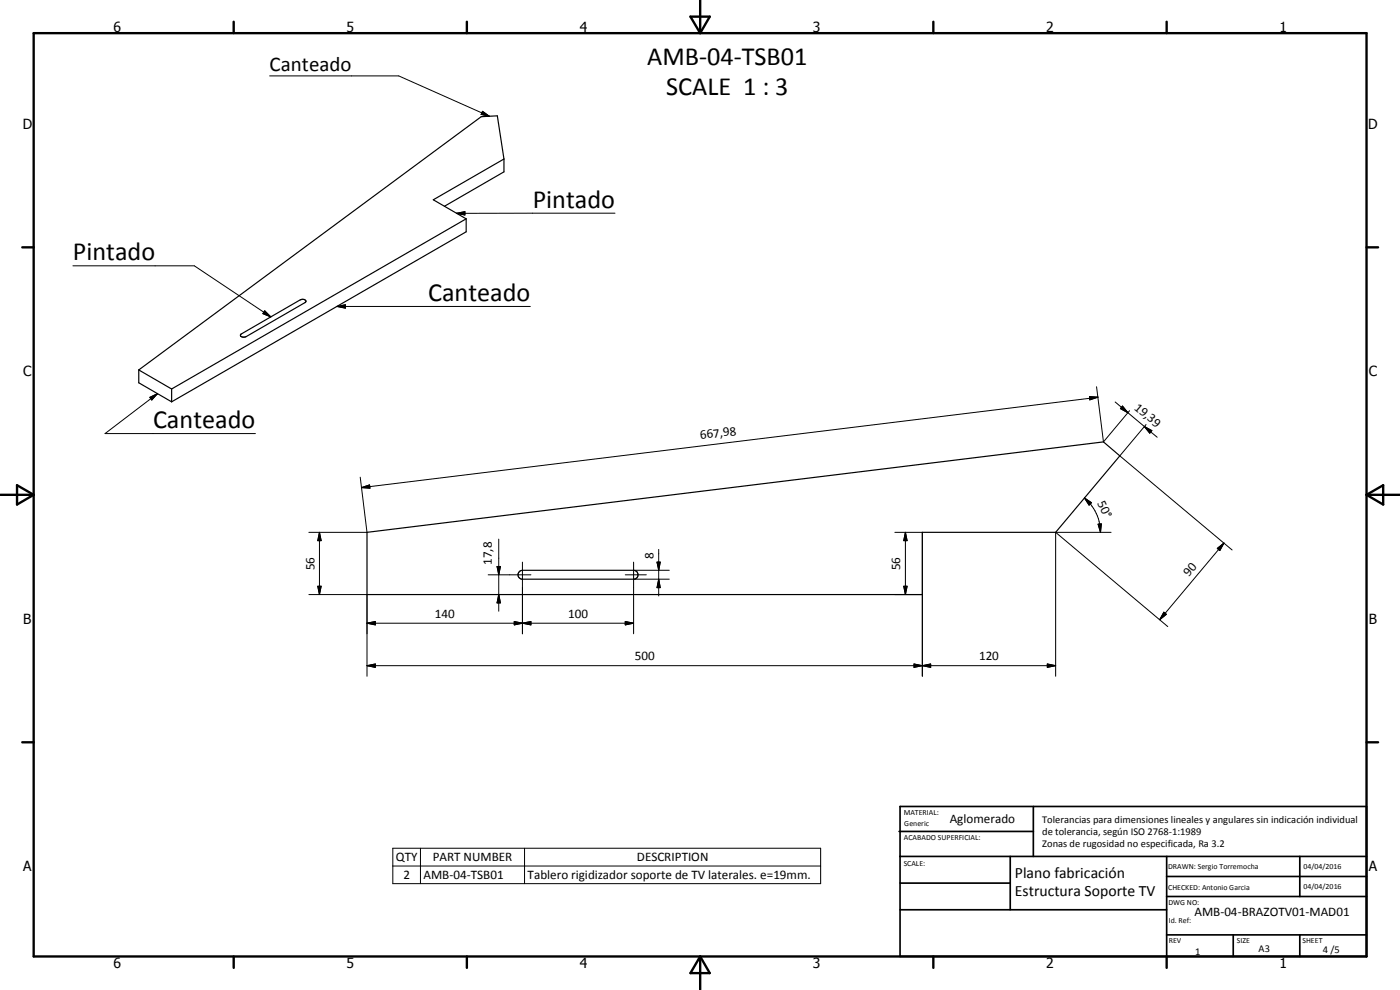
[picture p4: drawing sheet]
<svg xmlns="http://www.w3.org/2000/svg" width="420mm" height="297mm" viewBox="0 0 420 297" stroke-linecap="round" stroke-linejoin="round" font-family="sans-serif">
<path d="M151.2 47.7l-21.2 12.2 9.9 5.8M151.2 47.7v3.9l-17.8 10.3M151.2 47.7l-1.9-12.9-4.9 .2-102.8 76M139.9 65.7v3.9l-88.4 51M139.9 65.7l-88.4 51M41.6 111v3.9l9.9 5.7M41.6 111l9.9 5.7M51.5 116.7v3.9M72.2 100.4l17.9-10.4a.9 .9 0 0 1 1.1-.3 .9 .9 0 0 1 .5 1l-18.1 10.4a.99 .99 0 0 1-1.4-.7zM110.1 159.7l221.1-27.1 4.9 4.2-19.3 22.9h-40v18.7h-166.7zM155.8 171.6l1-.5h33.3a1.35 1.35 0 0 1 1.4 1.2 1.35 1.35 0 0 1-1.1 1.5h-33.9a1.32 1.32 0 0 1-.7-2.2z" fill="none" stroke="#000" stroke-width=".35"/>
<g fill="none" stroke="#000" stroke-width=".71">
<path d="M10.1 9.9h400v277.1h-400zM70.1 6.5v3.4M140.1 6.5v3.4M207.2 5h5.8l-2.9 4.9zM210.1 0v9.9M280.1 6.5v3.4M350.1 6.5v3.4M6.7 74.2h3.4M410.1 74.2h3.5M.1 148.5h10M5.1 145.6l5 2.9-5 2.9zM410.1 148.5h10"/>
<path d="M410.1 148.5l5-2.9v5.8zM6.7 222.7h3.4M410.1 222.7h3.5M70.1 287v3.4M140.1 287v3.4M210.1 287v10M210.1 287l2.9 5h-5.8zM280.1 287v3.4M350.1 287v3.4"/>
</g>
<g fill="none" stroke="#000" stroke-width=".51">
<path d="M269.8 249.5h40.3M270.1 242h140v45h-140zM270.1 257h140M303.2 257v16M310.1 242v15M350.1 257v30M390.1 257v12M270.1 265h33.1M270.1 273h80M350.1 269h60M350.1 263h60M350.1 280.5h60"/>
<path d="M370.1 280.5v6.5M390.1 280.5v6.5"/>
</g>
<g fill="none" stroke="#000" stroke-width=".3">
<path d="M80.9 22.8h38.8l27.1 12.1M144.8 33.4l2 1.5-2.4-.6zM21.9 79.8h36.4l23 15.3M137 64l2.5-.5v1zM184.6 64h-47.6M79.4 93.3l1.9 1.8-2.4-1zM101.1 91.9l2.6-.5v1.1zM101.1 91.9h58.1M45 119.2l2.3-1.1-1.8 1.9zM47.3 118.1l-15.8 12h45.2M327 119l2.5 .2-2.4 .8zM329.1 116l2.1 16.6 7.8-9.4"/>
<path d="M329.5 119.2l-221 27.1M334.7 120.6l3.8 3.2M336.9 121.8l1.6 2-2.3-1.2zM338.5 123.8l4.9 4.2M343.4 128l2.3 1.2-.7 .8zM343.4 128l3.9 3.2M343.9 127.4l-7.8 9.4 33.7 28.2M95.9 159.7l.5 2.5h-1zM95.9 159.7v18.7M108.1 143.2l2 16.5h-17.4M108.5 146.3l2.4-.8 .1 1zM268.6 159.7h8.2v43.2"/>
<path d="M271.7 159.7l.5 2.5h-1zM271.7 159.7v18.7M316.8 159.7h16.6M316.8 159.7l33.7 28.3M316.8 159.7v43.2M325.4 149.4l2.2 1.4-.8 .8zM325.4 149.4a13.6 13.6 0 0 1 4.9 10.3M329.6 157.3l.9-.1-.2 2.5zM92.7 178.4h17.4v24.5M95.4 175.9h1l-.5 2.5zM146.5 172.5h12.8M149.2 170h1l-.5 2.5z"/>
<path d="M149.7 178.4l.5 2.5h-1zM149.7 161.8v21.6M156.8 168.7v21.5M187.7 172.5h6.3M190.1 168.7v21.5M190.2 171.1h10.7M190.2 173.8h10.7M197.2 168.7h1l-.5 2.4zM197.7 173.8l.5 2.5h-1zM197.7 164.8v14M268.6 178.4h8.2M271.2 175.9h1l-.5 2.5z"/>
<path d="M365.3 164.5l2-1.6-1.2 2.3zM367.3 162.9l-19.2 23M110.1 199.7l2.5-.5v1zM110.1 187l2.5-.5v1zM110.1 199.7h206.7M110.1 187h80M154.3 186.5l2.5 .5-2.5 .5zM156.8 187l2.5-.5v1zM187.7 186.5l2.4 .5-2.4 .5zM274.3 199.2l2.5 .5-2.5 .5zM274.3 199.2l5 1v-1l-5 1zM276.8 199.7l2.5-.5v1z"/>
<path d="M314.3 199.2l2.5 .5-2.5 .5zM349.3 183.7l.7 .6-1.9 1.6zM117.9 254.5h128.4v10.6h-128.4zM117.9 259.8h128.4M126.2 254.5v10.6M157.4 254.5v10.6"/>
</g>
<g fill="#000">
<path d="M144.8 33.4l2 1.5-2.4-.6zM137 64l2.5-.5v1zM79.4 93.3l1.9 1.8-2.4-1zM101.1 91.9l2.6-.5v1.1zM327 119l2.5 .2-2.4 .8zM45 119.2l2.3-1.1-1.8 1.9zM336.9 121.8l1.6 2-2.3-1.2zM343.4 128l2.3 1.2-.7 .8zM108.5 146.3l2.4-.8 .1 1zM325.4 149.4l2.2 1.4-.8 .8zM329.6 157.3l.9-.1-.2 2.5zM95.4 175.9h1l-.5 2.5z"/>
<path d="M95.9 159.7l.5 2.5h-1zM149.2 170h1l-.5 2.5zM197.2 168.7h1l-.5 2.4zM197.7 173.8l.5 2.5h-1zM271.2 175.9h1l-.5 2.5zM271.7 159.7l.5 2.5h-1zM365.3 164.5l2-1.6-1.2 2.3zM110.1 199.7l2.5-.5v1zM110.1 187l2.5-.5v1zM149.7 178.4l.5 2.5h-1zM154.3 186.5l2.5 .5-2.5 .5zM156.8 187l2.5-.5v1z"/>
<path d="M187.7 186.5l2.4 .5-2.4 .5zM276.8 199.7l2.5-.5v1zM349.3 183.7l.7 .6-1.9 1.6zM274.3 199.2l2.5 .5-2.5 .5zM314.3 199.2l2.5 .5-2.5 .5z"/>
</g>
<g font-size="7.9">
<text x="194.3" y="19.5">AMB-04-TSB01</text>
<text x="199.9" y="28.5">SCALE 1 : 3</text>
<text x="159.9" y="62.4">Pintado</text>
<text x="21.9" y="78.1">Pintado</text>
<text x="128.5" y="90.3">Canteado</text>
<text x="45.9" y="128.5">Canteado</text>
</g>
<text font-size="6.3" x="80.9" y="21.4">Canteado</text>
<g font-size="4.7">
<text x="304.6" y="263.5">Plano fabricación</text>
<text x="304.6" y="268.9">Estructura Soporte TV</text>
</g>
<g font-size="4.2">
<text x="34" y="9.6">6</text>
<text x="104" y="9.6">5</text>
<text x="174" y="9.6">4</text>
<text x="244" y="9.6">3</text>
<text x="314" y="9.6">2</text>
<text x="384" y="9.6">1</text>
<text x="6.8" y="38.7">D</text>
<text x="410.6" y="38.7">D</text>
<text x="7" y="112.9">C</text>
<text x="410.8" y="112.9">C</text>
<text x="7" y="187.1">B</text>
<text x="410.8" y="187.1">B</text>
<text x="7" y="261.4">A</text>
<text x="410.8" y="261.4">A</text>
<text x="34" y="290.4">6</text>
<text x="104" y="290.4">5</text>
<text x="174" y="290.4">4</text>
<text x="244" y="290.4">3</text>
<text x="314" y="290.4">2</text>
<text x="384" y="290.4">1</text>
</g>
<g font-size="3.9">
<text x="340.2" y="122.6" transform="rotate(40 340.2 122.6)">19,39</text>
<text x="210.2" y="131.7" transform="rotate(-7 210.2 131.7)">667,98</text>
<text x="329.3" y="151" transform="rotate(65 329.3 151)">50°</text>
<text x="196.2" y="167.6" transform="rotate(-90 196.2 167.6)">8</text>
<text x="94.3" y="171.1" transform="rotate(-90 94.3 171.1)">56</text>
<text x="147.6" y="169.5" transform="rotate(-90 147.6 169.5)">17,8</text>
<text x="270.2" y="171.1" transform="rotate(-90 270.2 171.1)">56</text>
<text x="356.8" y="173.1" transform="rotate(-50 356.8 173.1)">90</text>
<text x="130.5" y="185.4">140</text>
<text x="170.5" y="185.4">100</text>
<text x="190.5" y="198.2">500</text>
<text x="293.8" y="198.2">120</text>
<text x="285.1" y="247">Aglomerado</text>
<text x="118.8" y="258.4">QTY</text>
<text x="121.1" y="263.8">2</text>
<text x="127.1" y="263.8">AMB-04-TSB01</text>
<text x="129.9" y="258.4">PART NUMBER</text>
<text x="158.4" y="263.8">Tablero rigidizador soporte de TV laterales. e=19mm.</text>
<text x="191.1" y="258.4">DESCRIPTION</text>
<text x="358.5" y="275">AMB-04-BRAZOTV01-MAD01</text>
</g>
<g font-size="3.1">
<text x="312.7" y="246.8">Tolerancias para dimensiones lineales y angulares sin indicación individual</text>
<text x="312.7" y="250.4">de tolerancia, según ISO 2768-1:1989</text>
<text x="312.7" y="254">Zonas de rugosidad no especificada, Ra 3.2</text>
<text x="358.7" y="286.5">1</text>
<text x="377.7" y="285.6">A3</text>
<text x="397" y="285.9">4 /5</text>
</g>
<g font-size="2.4">
<text x="271.2" y="244.4">MATERIAL:</text>
<text x="271.3" y="252">ACABADO SUPERFICIAL:</text>
<text x="271.4" y="247.9">Generic</text>
<text x="271.2" y="259.7">SCALE:</text>
<text x="350.6" y="260.8">DRAWN: Sergio Torremocha</text>
<text x="391.2" y="260.6">04/04/2016</text>
<text x="350.6" y="267">CHECKED: Antonio Garcia</text>
<text x="391.2" y="266.7">04/04/2016</text>
<text x="350.6" y="271.4">DWG NO:</text>
<text x="350.8" y="276.9">Id. Ref:</text>
<text x="350.8" y="282.8">REV</text>
<text x="371.2" y="282.9">SIZE</text>
<text x="390.9" y="282.9">SHEET</text>
</g>
</svg>
